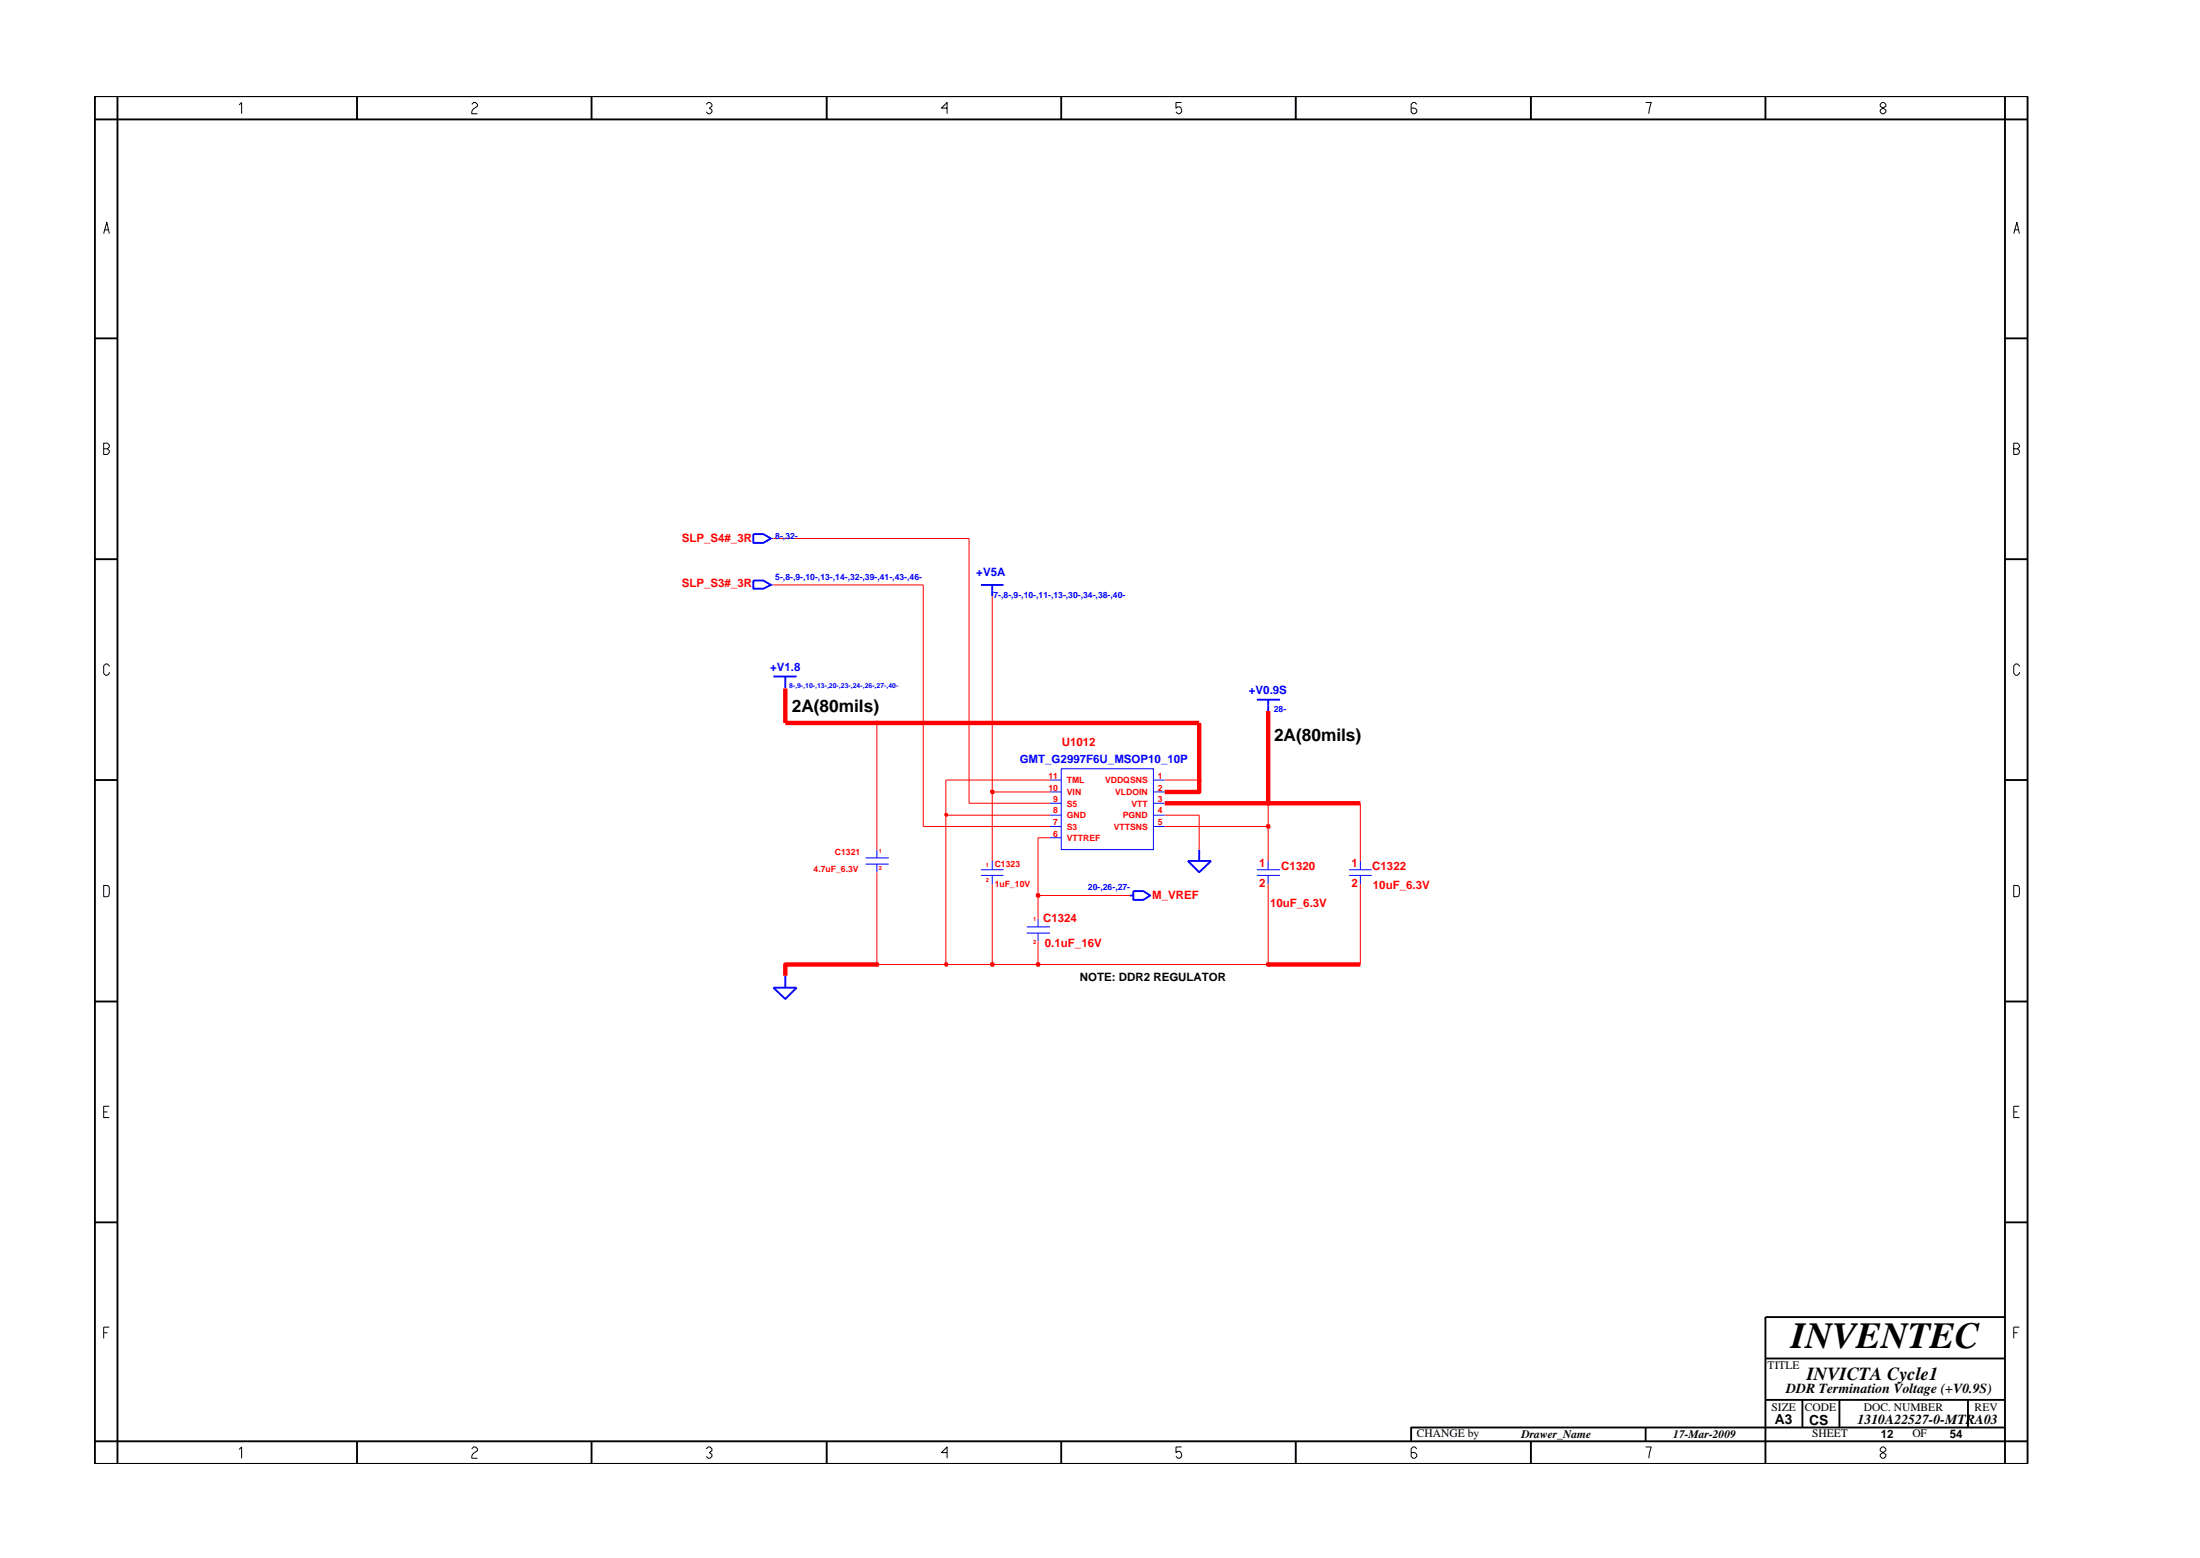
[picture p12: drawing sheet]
<svg xmlns="http://www.w3.org/2000/svg" width="297mm" height="210mm" viewBox="0 0 297 210" stroke-linecap="round" stroke-linejoin="round" font-family="sans-serif">
<g fill="none" stroke="#00f" stroke-width=".14">
<path d="M104.1 72.7h.3M104.1 78.9h.3M116.9 115.8h3.1M116.9 116.6h3.1M118.4 114.7v1.1M118.4 116.6v1.1M132.4 117.4h3.1M132.4 118.1h3.1M134 116.2v1.2M134 118.1v1.2M141.8 105.3h1.5M141.8 108.4h1.5"/>
<path d="M141.8 113.1h1.5M141.8 106.9h1.5M141.8 110h1.5M141.8 111.5h1.5M143.3 103.7h12.4v11h-12.4zM155.7 105.3h1.6M155.7 108.4h1.6M155.7 111.5h1.6M155.7 106.9h1.6M155.7 110h1.6M169.7 117.4h3.1M169.7 118.1h3.1"/>
<path d="M171.2 116.2v1.2M171.2 118.1v1.2M182.1 117.4h3.1M182.1 118.1h3.1M183.7 116.2v1.2M183.7 118.1v1.2M138.6 125.1h3.2M138.6 125.9h3.2M140.2 124v1.1M140.2 125.9v1.1"/>
</g>
<g fill="none" stroke="#00f" stroke-width=".25">
<path d="M101.7 72.1h1.4l1 .6-1 .6h-1.4zM101.7 78.3h1.4l1 .6-1 .5h-1.4zM132.4 78.9h3.1M134 78.9v1.6M104.4 91.3h3.2M106 91.3v1.6M169.7 94.4h3.1M171.2 94.4v1.6M160.4 116.2h3.1l-1.6 1.5zM161.9 114.7v1.5M104.4 133.3h3.2l-1.6 1.5zM106 131.7v1.6"/>
<path d="M152.6 120.8h.4M153 120.3h1.4l.9 .5-.9 .6h-1.4z"/>
</g>
<path d="M118.4 130.2h-12.4v1.5" fill="none" stroke="#f00" stroke-width=".59"/>
<path d="M118.3 130h.3v.3h-.3z" fill="#8e2323"/>
<path d="M118.3 130h.3v.3h-.3z" fill="none" stroke="#f00" stroke-width=".25"/>
<path d="M118.4 117.7v12.5h9.3" fill="none" stroke="#f00" stroke-width=".14"/>
<path d="M127.6 130h.3v.3h-.3z" fill="#8e2323"/>
<path d="M127.6 130h.3v.3h-.3z" fill="none" stroke="#f00" stroke-width=".25"/>
<path d="M127.7 110v20.2h6.3" fill="none" stroke="#f00" stroke-width=".14"/>
<path d="M133.8 130h.3v.3h-.3z" fill="#8e2323"/>
<path d="M133.8 130h.3v.3h-.3z" fill="none" stroke="#f00" stroke-width=".25"/>
<path d="M134 119.3v10.9h6.2" fill="none" stroke="#f00" stroke-width=".14"/>
<path d="M140 130h.3v.3h-.3z" fill="#8e2323"/>
<path d="M140 130h.3v.3h-.3z" fill="none" stroke="#f00" stroke-width=".25"/>
<path d="M140.2 127v3.2h31" fill="none" stroke="#f00" stroke-width=".14"/>
<path d="M171.1 130h.3v.3h-.3z" fill="#8e2323"/>
<path d="M171.1 130h.3v.3h-.3z" fill="none" stroke="#f00" stroke-width=".25"/>
<path d="M171.2 130.2h12.5" fill="none" stroke="#f00" stroke-width=".59"/>
<path d="M171.2 119.3v10.9M183.7 119.3v10.9M140.2 120.8v3.2" fill="none" stroke="#f00" stroke-width=".14"/>
<path d="M140 120.7h.3v.3h-.3z" fill="#8e2323"/>
<path d="M140 120.7h.3v.3h-.3z" fill="none" stroke="#f00" stroke-width=".25"/>
<path d="M124.7 78.9v32.6h17.1M118.4 97.6v17.1M134 106.9v9.3M141.8 113.1h-1.6v7.7h12.4M157.3 111.5h13.9v4.7M161.9 110v4.7M183.7 108.4v7.8" fill="none" stroke="#f00" stroke-width=".14"/>
<path d="M171.1 111.4h.3v.3h-.3z" fill="#8e2323"/>
<path d="M171.1 111.4h.3v.3h-.3z" fill="none" stroke="#f00" stroke-width=".25"/>
<path d="M171.2 108.4v3.1" fill="none" stroke="#f00" stroke-width=".14"/>
<path d="M127.6 109.8h.3v.3h-.3z" fill="#8e2323"/>
<path d="M127.6 109.8h.3v.3h-.3z" fill="none" stroke="#f00" stroke-width=".25"/>
<path d="M130.8 72.7v35.7h11M127.7 105.3v4.7h14.1M157.3 110h4.6" fill="none" stroke="#f00" stroke-width=".14"/>
<path d="M157.3 108.4h13.9" fill="none" stroke="#f00" stroke-width=".59"/>
<path d="M171.1 108.2h.3v.4h-.3z" fill="#8e2323"/>
<path d="M171.1 108.2h.3v.4h-.3z" fill="none" stroke="#f00" stroke-width=".25"/>
<path d="M171.2 96v12.4h12.5" fill="none" stroke="#f00" stroke-width=".59"/>
<path d="M133.8 106.7h.3v.3h-.3z" fill="#8e2323"/>
<path d="M133.8 106.7h.3v.3h-.3z" fill="none" stroke="#f00" stroke-width=".25"/>
<path d="M134 80.5v26.4h7.8M127.7 105.3h14.1M157.3 105.3h4.6" fill="none" stroke="#f00" stroke-width=".14"/>
<path d="M161.9 105.3v1.6h-4.6" fill="none" stroke="#f00" stroke-width=".59"/>
<path d="M161.7 105.2h.4v.2h-.4z" fill="#8e2323"/>
<path d="M161.7 105.2h.4v.2h-.4z" fill="none" stroke="#f00" stroke-width=".25"/>
<path d="M106 92.9v4.7h12.4M161.9 97.6v7.7" fill="none" stroke="#f00" stroke-width=".59"/>
<path d="M118.3 97.4h.3v.3h-.3z" fill="#8e2323"/>
<path d="M118.3 97.4h.3v.3h-.3z" fill="none" stroke="#f00" stroke-width=".25"/>
<path d="M118.4 97.6h43.5" fill="none" stroke="#f00" stroke-width=".59"/>
<path d="M104.4 78.9h20.3M104.4 72.7h26.4" fill="none" stroke="#f00" stroke-width=".14"/>
<g fill="none" stroke="#000" stroke-width=".25">
<path d="M12.8 13h261v184.6h-261zM12.8 16.1h261M15.9 13v184.6M48.2 13v3.1M79.9 13v3.1M111.6 13v3.1M143.3 13v3.1M174.9 13v3.1M206.7 13v3.1M238.4 13v3.1M270.7 13v184.6M12.8 45.7h3.1"/>
<path d="M270.7 45.7h3.1M12.8 75.5h3.1M270.7 75.5h3.1M12.8 105.3h3.1M270.7 105.3h3.1M12.8 135.2h3.1M270.7 135.2h3.1M12.8 165h3.1M270.7 177.7h-32.3v19.9M270.7 165h3.1M48.2 194.5v3.1M79.9 194.5v3.1"/>
<path d="M111.6 194.5v3.1M143.3 194.5v3.1M174.9 194.5v3.1M206.7 194.5v3.1M222.2 192.6v1.9M238.4 188.9h32.3M238.4 183.3h32.3M243.4 188.9v3.7M248.4 188.9v3.7M265.7 188.9v3.7M270.7 192.6h-80.2v1.9M273.8 194.5h-261"/>
</g>
<g fill="none" stroke="#000" stroke-width=".14">
<path d="M32.3 14.2l.3-.4v1.6M63.7 14.1l.3-.3h.2l.3 .3v.2l-.5 .4-.3 .4v.3h.8M95.4 14.1l.2-.3h.3l.2 .3v.2l-.3 .3 .3 .2v.3l-.2 .3h-.3l-.2-.3M127.9 14.6h-.8l.8-.8v1.6M159.5 13.8h-.7v.8l.2-.2a.5 .5 0 0 1 .5 .7l-.2 .3h-.3l-.2-.3M191.3 14.1l-.3-.3h-.2l-.3 .3v1l.3 .3h.2l.3-.3v-.3l-.3-.2h-.5M222.2 13.8h.8l-.4 1.6M253.9 14.1l.2-.3h.3l.2 .3v.2l-.7 .5v.3l.2 .3h.3l.2-.3v-.3l-.7-.5zM14 31.5l.4-1.5 .4 1.5M14.1 31h.6M271.9 31.5l.4-1.5 .4 1.5M272 31h.6"/>
<path d="M14 59.8h.5l.3 .3v.2l-.3 .3 .3 .2v.3l-.3 .2h-.5zM14 60.6h.5M271.9 60.6h.5l.3-.3v-.2l-.3-.3h-.5v1.5h.5l.3-.2v-.3l-.3-.2M14.8 89.9l-.3-.3h-.2l-.3 .3v1l.3 .2h.2l.3-.2v-.2M272.7 89.9l-.3-.3h-.3l-.2 .3v1l.2 .2h.3l.3-.2v-.2M14 119.5l.7 .1 .1 .2-.1 1.1-.7 .1zM271.9 119.5l.7 .1 .1 .2-.1 1.1-.7 .1zM14 150.1h.5M14.8 149.3h-.8v1.5h.8M271.9 150.1h.5M272.7 149.3h-.8v1.5h.8M14 179.9h.5"/>
<path d="M14.8 179.1h-.8v1.5M271.9 179.9h.5M272.7 179.1h-.8v1.5M32.3 195.6l.3-.3v1.5M63.7 195.5l.3-.2h.2l.3 .2v.3l-.7 .5-.1 .2v.3h.8M95.4 195.5l.2-.2h.3l.2 .2v.3l-.3 .2 .3 .3v.2l-.2 .3h-.3l-.2-.3M127.9 196h-.8l.8-.7v1.5M159.5 195.3h-.7v.7l.2-.1a.5 .5 0 0 1 .5 .6l-.2 .3h-.3l-.2-.3M191.3 195.5l-.3-.2h-.2l-.3 .2v1l.3 .3h.2l.3-.3v-.2l-.3-.3h-.5M222.2 195.3h.8l-.4 1.5M253.9 195.5l.2-.2h.3l.2 .2v.3l-.7 .5v.2l.2 .3h.3l.2-.3v-.2l-.7-.5z"/>
</g>
<text font-size="5" x="241.8" y="182">INVENTEC</text>
<text font-size="2.5" x="244" y="186.3">INVICTA Cycle1</text>
<g font-size="2.3">
<text x="106.9" y="96.1">2A(80mils)</text>
<text x="172" y="100">2A(80mils)</text>
</g>
<g font-size="1.9">
<text x="241.2" y="188">DDR Termination Voltage (+V0.9S)</text>
<text x="239.6" y="192.2">A3</text>
<text x="244.3" y="192.3">CS</text>
<text x="250.8" y="192.2">1310A22527-0-MTRA03</text>
</g>
<g font-size="1.6" fill="#f00">
<text x="92" y="73.1">SLP_S4#_3R</text>
<text x="92" y="79.3">SLP_S3#_3R</text>
<text x="143.4" y="100.6">U1012</text>
<text x="170" y="117">1</text>
<text x="170" y="119.6">2</text>
<text x="173" y="117.4">C1320</text>
<text x="182.5" y="119.6">2</text>
<text x="182.5" y="117">1</text>
<text x="185.3" y="117.4">C1322</text>
<text x="140.8" y="124.5">C1324</text>
<text x="155.6" y="121.3">M_VREF</text>
<text x="171.5" y="122.4">10uF_6.3V</text>
<text x="185.4" y="120">10uF_6.3V</text>
<text x="141.1" y="127.8">0.1uF_16V</text>
</g>
<g font-size="1.6" fill="#00f">
<text x="131.8" y="77.7">+V5A</text>
<text x="104" y="90.5">+V1.8</text>
<text x="168.6" y="93.7">+V0.9S</text>
<text x="137.7" y="103">GMT_G2997F6U_MSOP10_10P</text>
</g>
<g font-size="1.6">
<text x="145.8" y="132.4">NOTE: DDR2 REGULATOR</text>
<text x="238.7" y="184.8">TITLE</text>
<text x="239.2" y="190.4">SIZE</text>
<text x="243.7" y="190.4">CODE</text>
<text x="251.6" y="190.4">DOC. NUMBER</text>
<text x="266.6" y="190.4">REV</text>
<text x="191.3" y="193.9">CHANGE by</text>
<text x="205.4" y="194.1">Drawer_Name</text>
<text x="225.9" y="194.1">17-Mar-2009</text>
<text x="244.7" y="193.9">SHEET</text>
<text x="253.9" y="194.1">12</text>
<text x="258.2" y="193.9">OF</text>
<text x="263.3" y="194.1">54</text>
</g>
<g font-size="1.2" fill="#00f">
<text x="104.7" y="72.8">8-,32-</text>
<text x="104.7" y="78.3">5-,8-,9-,10-,13-,14-,32-,39-,41-,43-,46-</text>
<text x="134.1" y="80.7">7-,8-,9-,10-,11-,13-,30-,34-,38-,40-</text>
<text x="172" y="96.1">28-</text>
<text x="146.9" y="120.1">20-,26-,27-</text>
</g>
<g font-size="1.2" fill="#f00">
<text x="141.6" y="105.1">11</text>
<text x="141.6" y="106.7">10</text>
<text x="144" y="105.7">TML</text>
<text x="144" y="107.3">VIN</text>
<text x="149.2" y="105.7">VDDQSNS</text>
<text x="150.6" y="107.3">VLDOIN</text>
<text x="156.3" y="105.1">1</text>
<text x="156.3" y="106.7">2</text>
<text x="142.2" y="109.8">8</text>
<text x="142.2" y="111.4">7</text>
<text x="142.2" y="108.2">9</text>
<text x="142.2" y="112.9">6</text>
<text x="144" y="110.4">GND</text>
<text x="144" y="112">S3</text>
<text x="144" y="108.8">S5</text>
<text x="144" y="113.5">VTTREF</text>
<text x="150.4" y="112">VTTSNS</text>
<text x="151.6" y="110.4">PGND</text>
<text x="152.8" y="108.8">VTT</text>
<text x="156.3" y="109.8">4</text>
<text x="156.3" y="108.2">3</text>
<text x="156.3" y="111.4">5</text>
<text x="109.8" y="117.6">4.7uF_6.3V</text>
<text x="112.7" y="115.3">C1321</text>
<text x="134.3" y="117">C1323</text>
<text x="134.3" y="119.7">1uF_10V</text>
</g>
<text font-size=".9" fill="#00f" x="106.5" y="92.9">8-,9-,10-,13-,20-,23-,24-,26-,27-,40-</text>
<g font-size=".8" fill="#f00">
<text x="118.6" y="115.1">1</text>
<text x="118.6" y="117.5">2</text>
<text x="133.1" y="117">1</text>
<text x="133.1" y="119.1">2</text>
<text x="139.5" y="124.2">1</text>
<text x="139.5" y="127.4">2</text>
</g>
</svg>
